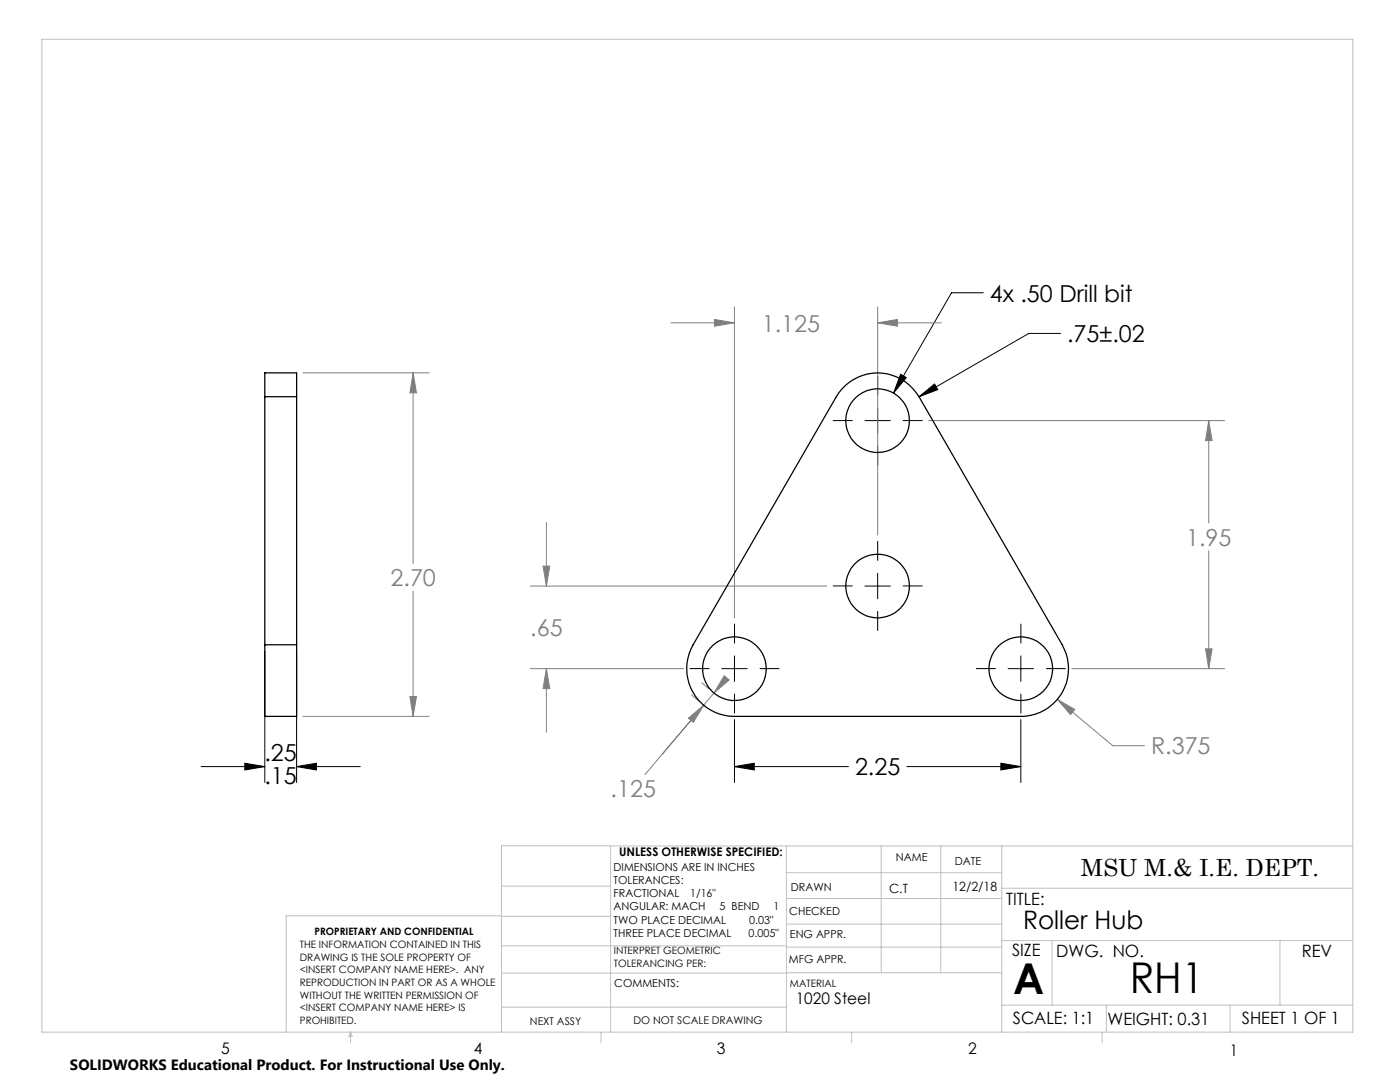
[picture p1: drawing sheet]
<svg xmlns="http://www.w3.org/2000/svg" width="279mm" height="216mm" viewBox="0 0 279 216" stroke-linecap="round" stroke-linejoin="round" font-family="sans-serif">
<g fill="none" stroke="#000" stroke-width=".2">
<path d="M196.3 58.4h-6.4l-11.6 20M179.7 74.7l1.2 .7-2.6 3zM183.4 79.2l3.1-2.6 .6 1.2zM211.7 66.5h-6.4l-21.9 12.7M172.6 83.9h5.1M175.2 81.4v5.1M172.6 116.9h5.1M175.2 114.4v5.1M52.8 129.9v26.2M59.2 129.9v26.2M144 133.4h5.1M146.6 130.9v5.1"/>
<path d="M201.2 133.4h5.1M203.7 130.9v5.1M40.1 153h12.7M48.9 152.3l3.9 .7-3.9 .6zM59.2 153l3.9-.7v1.3zM59.2 153h12.7M146.6 153l3.9-.7v1.3zM146.6 143.6v12.5M146.6 153h22.7M181 153h22.7M199.7 152.3l4 .7-4 .6zM203.7 143.6v12.5"/>
</g>
<g fill="none" stroke="#808080" stroke-width=".2">
<path d="M60.5 74.4h25.1M82.4 74.4l.7 4h-1.3zM82.4 74.4v38M133.9 64.4h12.7M142.6 63.7l4 .7-4 .7zM146.6 61.2v62.1M175.2 64.4l3.9-.7v1.4zM175.2 61.2v45.6M175.2 64.4h12.7M185.3 83.9h59.1M241.2 83.9l.7 4h-1.3zM241.2 83.9v20.5"/>
<path d="M82.4 118v24.9M105.9 116.9h59.1M108.4 113h1.3l-.7 3.9zM109 104.2v12.7M241.2 109.9v23.5M81.8 139h1.3l-.7 3.9zM105.9 133.4h30.5M109 133.4l.7 4h-1.3zM109 133.4v12.7M138 138.6l1.5 1.3M140.1 136.2l1.4 1.3M142.5 138.3l-13.8 16.3"/>
<path d="M144.5 134.8l1 .9-3 2.6zM211 139.6l3.5 2-.9 1zM211 139.6l11.1 9.2h6.3M213.9 133.4h30.5M240.6 129.5h1.3l-.7 3.9zM60.5 142.9h25.1M137.4 143.3l3-2.6-2 3.4z"/>
</g>
<g fill="none" stroke="#000" stroke-width=".2" stroke-dasharray="15.2 1.3 1.3 1.3">
<path d="M175.2 78.8v-3.8M170.1 83.9h-3.8M175.2 89v3.8M180.2 83.9h3.9M170.1 116.9h-3.8M175.2 111.8v-3.8M180.2 116.9h3.9M141.5 133.4h-3.8M146.6 128.3v-3.8M146.6 138.5v3.8M151.7 133.4h3.8M175.2 122v3.8"/>
<path d="M198.7 133.4h-3.9M203.7 128.3v-3.8M203.7 138.5v3.8M208.8 133.4h3.8"/>
</g>
<g fill="none" stroke="#c0c0c0" stroke-width=".2">
<path d="M8.4 7.8h261.6v198.2h-261.6zM100.1 176.8h21.7M121.8 168.8v37.2M157 168.8v37.2M157 179.3h42.9M157 174.1h42.9M175.9 168.8v25.3M187.7 168.8v25.3M199.9 177.2h70.1M199.9 168.8v37.2M270 168.8h-169.9v37.2M100.1 194.2h56.9"/>
<path d="M100.1 188.7h56.9M100.1 182.8h21.7M100.1 182.7h-43v23.3M157 194.1h42.9M157 184.4h42.9M157 189h42.9M199.9 187.7h70.1M210 187.7v12.9M255.4 187.7v12.9M70 206v2.1M70 206l.3 .8h-.7zM100.1 201h56.9"/>
<path d="M119.9 206v2.1M170 206v2.1M199.9 200.6h70.1M220 206v2.1M220.8 200.6v5.4M245.5 200.6v5.4"/>
</g>
<path d="M146.6 153l3.9-.7v1.3zM199.7 152.3l4 .7-4 .6zM183.4 79.2l3.7-1.4-.6-1.2zM179.7 74.7l-1.4 3.7 2.6-3zM48.9 152.3l3.9 .7-3.9 .6zM59.2 153l3.9-.7v1.3z" fill="#000"/>
<path d="M142.6 63.7l4 .7-4 .7zM175.2 64.4l3.9-.7v1.4zM109 133.4l.7 4h-1.3zM108.4 113h1.3l-.7 3.9zM211 139.6l2.6 3 .9-1zM137.4 143.3l3-2.6-2 3.4zM144.5 134.8l1 .9-3 2.6zM240.6 129.5h1.3l-.7 3.9zM241.2 83.9l.7 4h-1.3zM81.8 139h1.3l-.7 3.9zM82.4 74.4l.7 4h-1.3z" fill="#808080"/>
<g fill="none" stroke="#000" stroke-width=".25">
<path d="M52.8 79.2v-4.8h6.4v4.8M52.8 79.2h6.4M52.8 79.2v49.5M59.2 79.2v49.5M168.1 77.6a9.6 9.6 0 0 1 15.3 1.6l28.6 49.5a9.5 9.5 0 0 1-8.3 14.2h-57.1a9.5 9.5 0 0 1-8.3-14.2l28.6-49.5zM52.8 128.7v14.2h6.4v-14.2M52.8 128.7h6.4"/>
<circle cx="175.2" cy="83.9" r="6.3"/>
<circle cx="175.2" cy="116.9" r="6.3"/>
<circle cx="146.6" cy="133.4" r="6.3"/>
<circle cx="203.7" cy="133.4" r="6.3"/>
</g>
<g font-size="8.5">
<text x="202.2" y="198.3">A</text>
<text x="225.5" y="198.1">RH1</text>
</g>
<text font-size="5.1" x="204.2" y="185.4">Roller Hub</text>
<g font-size="4.7">
<text x="197.5" y="60.2">4x .50 Drill bit</text>
<text x="213" y="68.3">.75±.02</text>
<text x="52.8" y="151.9">.25</text>
<text x="170.6" y="154.7">2.25</text>
<text x="52.8" y="156.5">.15</text>
<text x="215.7" y="174.7">MSU M.&amp; I.E. DEPT.</text>
</g>
<g font-size="4.7" fill="#808080">
<text x="152" y="66.2">1.125</text>
<text x="236.7" y="108.9">1.95</text>
<text x="77.9" y="117">2.70</text>
<text x="105.8" y="126.9">.65</text>
<text x="229.7" y="150.5">R.375</text>
<text x="121.9" y="159.1">.125</text>
</g>
<g font-size="3.4">
<text x="200.8" y="180.5">TITLE:</text>
<text x="202" y="190.8">SIZE</text>
<text x="210.8" y="190.9">DWG. NO.</text>
<text x="259.8" y="191">REV</text>
<text x="202.1" y="204.4">SCALE: 1:1</text>
<text x="221" y="204.5">WEIGHT: 0.31</text>
<text x="247.8" y="204.4">SHEET 1 OF 1</text>
</g>
<g font-size="3.2">
<text x="158.8" y="200.4">1020 Steel</text>
<text x="44.2" y="210.4">5</text>
<text x="94.6" y="210.3">4</text>
<text x="143.1" y="210.4">3</text>
<text x="193.2" y="210.3">2</text>
<text x="245.4" y="210.6">1</text>
</g>
<text font-size="3" x="14" y="213.5">SOLIDWORKS Educational Product. For Instructional Use Only.</text>
<g font-size="2.5">
<text x="177.5" y="178.2">C.T</text>
<text x="190.1" y="177.8">12/2/18</text>
</g>
<text font-size="2.4" x="123.6" y="170.8">UNLESS OTHERWISE SPECIFIED:</text>
<g font-size="2.2">
<text x="122.5" y="173.7">DIMENSIONS ARE IN INCHES</text>
<text x="178.8" y="171.8">NAME</text>
<text x="190.6" y="172.5">DATE</text>
<text x="122.5" y="176.4">TOLERANCES:</text>
<text x="122.5" y="179">FRACTIONAL</text>
<text x="137.8" y="179">1/16&quot;</text>
<text x="157.8" y="177.8">DRAWN</text>
<text x="122.5" y="181.7">ANGULAR: MACH</text>
<text x="122.5" y="184.3">TWO PLACE DECIMAL</text>
<text x="143.6" y="181.7">5 BEND</text>
<text x="149.5" y="184.3">0.03&quot;</text>
<text x="154.4" y="181.7">1</text>
<text x="157.5" y="182.5">CHECKED</text>
<text x="122.5" y="187">THREE PLACE DECIMAL</text>
<text x="149.4" y="187">0.005&quot;</text>
<text x="157.6" y="187.2">ENG APPR.</text>
<text x="122.6" y="197">COMMENTS:</text>
<text x="157.4" y="192.2">MFG APPR.</text>
</g>
<g font-size="2.1">
<text x="105.8" y="204.5">NEXT ASSY</text>
<text x="126.4" y="204.3">DO NOT SCALE DRAWING</text>
</g>
<g font-size="2">
<text x="59.8" y="189.2">THE INFORMATION CONTAINED IN THIS</text>
<text x="59.8" y="191.7">DRAWING IS THE SOLE PROPERTY OF</text>
<text x="62.8" y="186.5">PROPRIETARY AND CONFIDENTIAL</text>
<text x="122.5" y="190.4">INTERPRET GEOMETRIC</text>
<text x="59.8" y="194.2">&lt;INSERT COMPANY NAME HERE&gt;. ANY</text>
<text x="59.8" y="196.8">REPRODUCTION IN PART OR AS A WHOLE</text>
<text x="122.5" y="192.9">TOLERANCING PER:</text>
<text x="157.7" y="197">MATERIAL</text>
<text x="59.8" y="199.3">WITHOUT THE WRITTEN PERMISSION OF</text>
<text x="59.8" y="201.8">&lt;INSERT COMPANY NAME HERE&gt; IS</text>
<text x="59.8" y="204.3">PROHIBITED.</text>
</g>
</svg>
